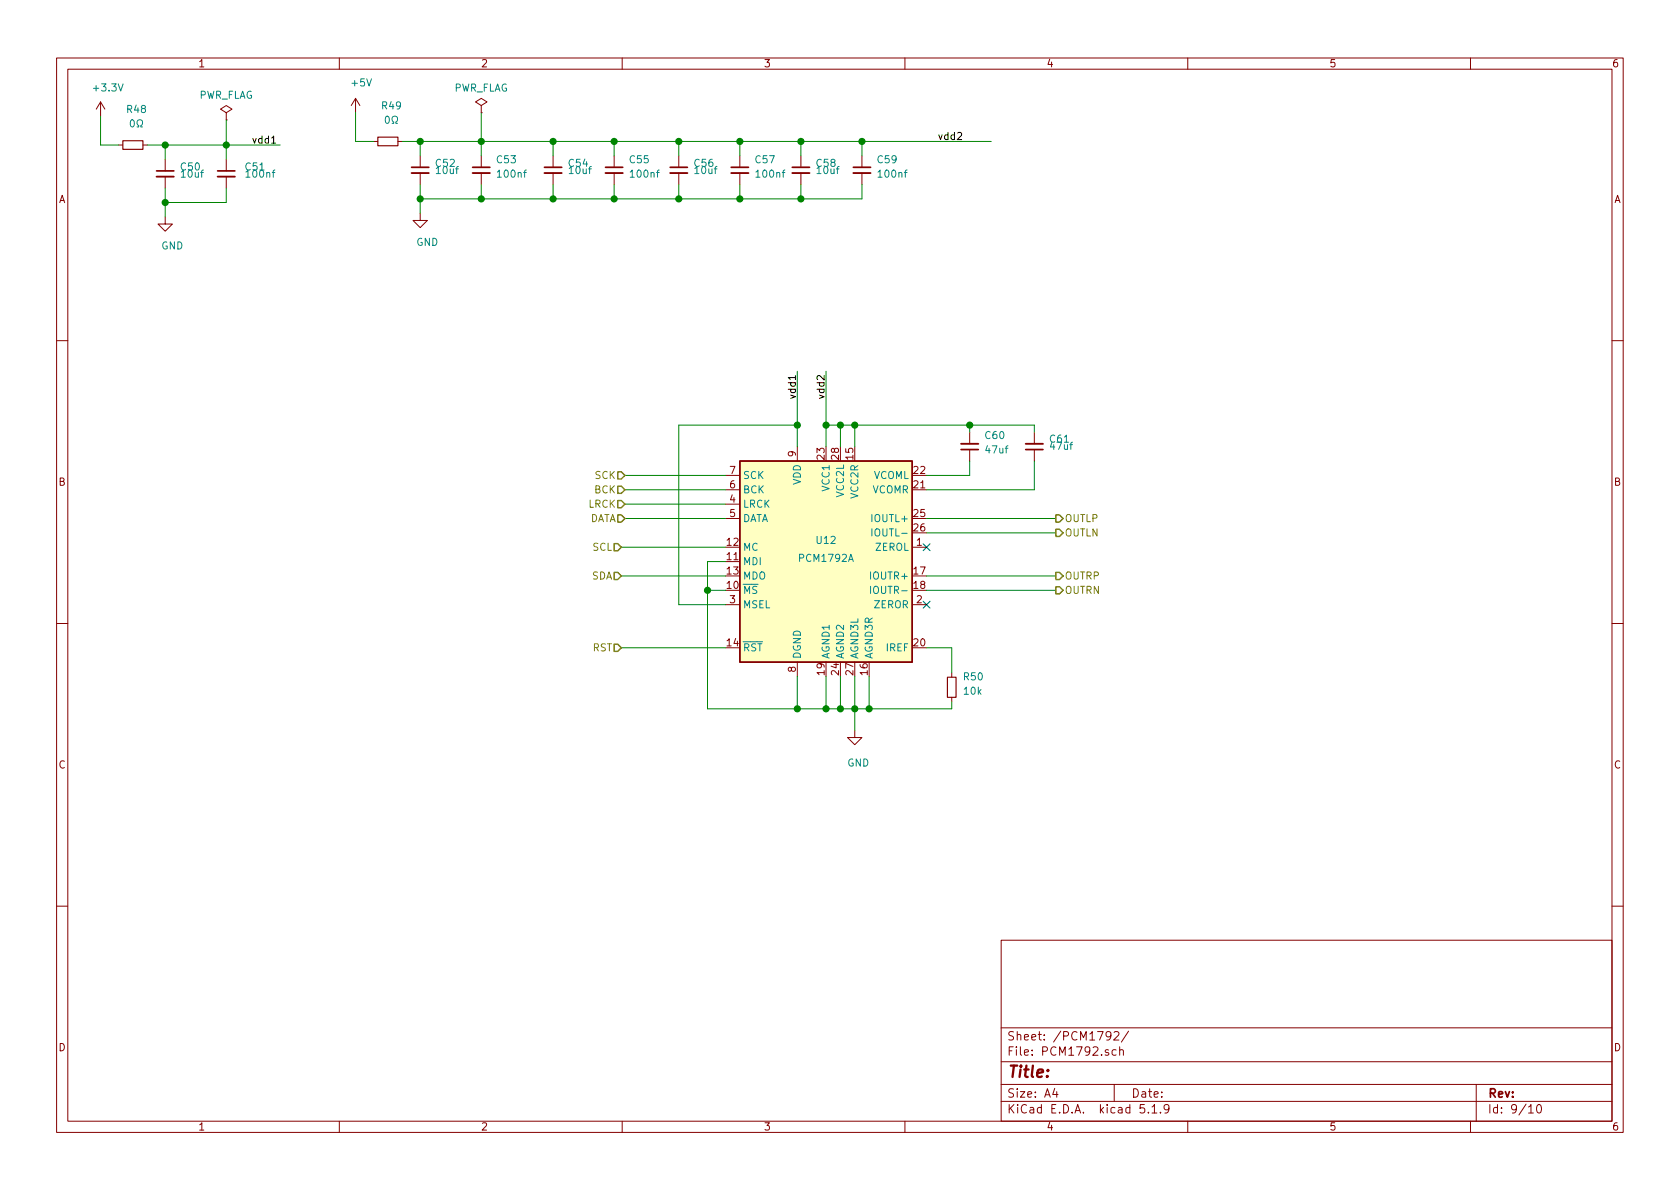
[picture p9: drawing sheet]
<svg xmlns="http://www.w3.org/2000/svg" width="297mm" height="210mm" viewBox="0 0 297 210" stroke-linecap="round" stroke-linejoin="round" font-family="sans-serif">
<g fill="none" stroke="#840000" stroke-width=".18">
<path d="M10 10.3h277v189.9h-277zM12 12.2h273v186.1h-273zM17.8 18l-.8 1.3M17.8 18v2.6M17.8 18l.7 1.3M40 19.9l1-.6-1-.6-1 .6 1 .6v1.3M60 10.3v1.9M62.9 17.4l-.8 1.3M62.9 17.4v2.5M62.9 17.4l.7 1.3M85.1 18.7l1-.7-1-.6-1 .6 1 .7v1.2M85.1 19.9h.1"/>
<path d="M110 10.3v1.9M160 10.3v1.9M210 10.3v1.9M260 10.3v1.9M21 25.6h.7M25.3 25.6h.7M29.2 38.3v1.3h1.3l-1.3 1.3-1.3-1.3h1.3M29.2 28.2v2M29.2 31.2v2.1M40 21.2h.1M40 28.2v2M40 31.2v2.1"/>
<path d="M66 25h.8M70.4 25h.7M74.3 37.7v1.3h1.3l-1.3 1.3-1.3-1.3h1.3M74.3 27.6v2M74.3 30.6v2M85.1 27.6v2M85.1 30.6v2M97.8 27.6v2M97.8 30.6v2M108.6 27.6v2M108.6 30.6v2M120 27.6v2"/>
<path d="M120 30.6v2M130.8 27.6v2M130.8 30.6v2M141.6 27.6v2M141.6 30.6v2M152.4 27.6v2M152.4 30.6v2M10 60.2h2M141 79v2.5M171.4 76.4v2.1M171.4 79.5v2M182.9 76.4v2.1"/>
<path d="M182.9 79.5v2M285 60.2h2M128.3 89.1h2.5M128.3 91.7h2.5M128.3 86.6h2.5M128.3 84.1h2.5M161.3 96.8h2.5M10 110.3h2M128.3 106.9h2.5M141 117.1v2.5M161.3 106.9h2.5M168.3 119v.8"/>
<path d="M285 110.3h2M151.1 129.2v1.2h1.3l-1.3 1.3-1.2-1.3h1.2M168.3 123.3v.8M10 160.2h2M177 166.3h108v32h-108zM285 160.2h2M60 198.3v1.9M110 198.3v1.9M160 198.3v1.9M177 194.8h108M177 191.8h108M177 187.8h108"/>
<path d="M177 181.8h108M186.5 192.5l-.4 1h1M186.8 193v1M196.4 183.1l-.1 .1a.48 .48 0 0 1-.6 .1l-.1-.2 .1-.6a.48 .48 0 0 1 .7 .2 1.01 1.01 0 0 1-.4 1.2h-.3M197 182.6l.2-.2h.4l.2 .4-.9 1.1h.9M197 191.8v3M197.3 185.7l-.4-.1-.3 .3 .1 .6 .2 .1 .4-.1M198 185.7a.37 .37 0 0 1 .6 .1v.8M198 185.1v1.5M199.5 182.3l-1.2 2M202.3 195.3h-.7l-.1 .7 .3-.1 .5 .1 .1 .2-.1 .5-.2 .1-.6-.1M203 196.7v.1"/>
<path d="M203.7 195.8l.4-.5v1.5M203.7 196.8h.8M205.2 196.7v.1M206.7 196l-.1 .2a.48 .48 0 0 1-.7-.1v-.6a.48 .48 0 0 1 .7-.1v.1a1.19 1.19 0 0 1-.2 1.2l-.4 .1M210 198.3v1.9M260 198.3v1.9M261 191.8v6.5M270.3 195.8l.4-.5v1.5M270.3 196.8h.8M271.8 195.5l.4-.2a.94 .94 0 0 1 0 1.5 .79 .79 0 0 1-.4-1.3z"/>
</g>
<path d="M21.7 24.9h3.6v1.5h-3.6zM66.8 24.3h3.6v1.5h-3.6zM167.5 119.8h1.5v3.5h-1.5z" fill="none" stroke="#840000" stroke-width=".2"/>
<path d="M23.1 21.3l.2-.1a.69 .69 0 0 1 .5 .6 .69 .69 0 0 1-.5 .6l-.2-.1-.1-.3zM24.2 22.4h.3v-.2a.55 .55 0 0 1-.2-.8 .55 .55 0 0 1 .8 0l.1 .1a.53 .53 0 0 1-.3 .7v.2h.3M68.2 20.7l.2-.2a.69 .69 0 0 1 .5 .7 .69 .69 0 0 1-.5 .6l-.2-.1-.1-.4zM69.3 21.8h.3v-.2a.55 .55 0 0 1-.2-.8 .55 .55 0 0 1 .8-.1l.1 .2a.53 .53 0 0 1-.3 .7v.2h.3M154.2 93.5v1.3M153.9 103.7v1.2" fill="none" stroke="#008484" stroke-width=".18"/>
<path d="M27.7 31.2h3M38.5 31.2h3M72.8 30.6h3M83.6 30.6h3M96.3 30.6h3M107.1 30.6h3M118.5 30.6h3M129.3 30.6h3M140.1 30.6h3M150.9 30.6h3M169.9 78.5h3.1M181.4 78.5h3" fill="none" stroke="#840000" stroke-width=".33"/>
<path d="M27.7 30.2h3M38.5 30.2h3M72.8 29.6h3M83.6 29.6h3M96.3 29.6h3M107.1 29.6h3M118.5 29.6h3M129.3 29.6h3M140.1 29.6h3M150.9 29.6h3M169.9 79.5h3.1M181.4 79.5h3" fill="none" stroke="#840000" stroke-width=".3"/>
<path d="M130.8 81.5h30.5v35.6h-30.5z" fill="#ffffc2" stroke="#ffffc2" stroke-width=".18"/>
<path d="M130.8 81.5h30.5v35.6h-30.5z" fill="none" stroke="#840000" stroke-width=".25"/>
<g fill="none" stroke="#008400" stroke-width=".18">
<path d="M62.9 19.9v5.1h3.1M85.1 19.9v7.7M17.8 20.6v5h3.2M26 25.6h23.5M29.2 25.6v2.6M29.2 33.3v5M40 21.2v7M40 33.3v2.5h-10.8M71.1 25h104.2M74.3 25v2.6M74.3 32.6v5.1M85.1 32.6v2.6"/>
<path d="M97.8 25v2.6M97.8 32.6v2.6M108.6 25v2.6M108.6 32.6v2.6M120 25v2.6M120 32.6v2.6M130.8 25v2.6M130.8 32.6v2.6M141.6 25v2.6M141.6 32.6v2.6M152.4 32.6v2.6h-78.1M152.4 25v2.6"/>
<path d="M141 75.2h-21v31.7h8.3M141 65.7v13.3M146 75.2h36.9v1.2M146 65.7v13.3M148.6 75.2v3.8M151.1 75.2v3.8M171.4 75.2v1.2M109.9 96.8h18.4M110.5 91.7h17.8M110.5 84.1h17.8M110.5 86.6h17.8M110.5 89.1h17.8"/>
<path d="M128.3 99.3h-3.2v26h43.2v-1.2M163.8 91.7h22.9M163.8 94.2h22.9M171.4 81.5v2.6h-7.6M182.9 81.5v5.1h-19.1M109.9 101.8h18.4M109.9 114.5h18.4M125.1 104.4h3.2M141 119.6v5.7M146 119.6v5.7M148.6 119.6v5.7M151.1 119.6v9.6"/>
<path d="M153.7 119.6v5.7M163.8 101.8h22.9M163.8 114.5h4.5v4.5M163.8 104.4h22.9"/>
</g>
<path d="M108.6 96.1h.6l.7 .7-.7 .6h-.6zM109.2 86h.7l.6 .6-.6 .6h-.7zM109.2 91.1h.7l.6 .6-.6 .6h-.7zM109.2 88.5h.7l.6 .6-.6 .7h-.7zM109.2 83.4h.7l.6 .7-.6 .6h-.7zM186.7 93.6h.6l.7 .6-.7 .7h-.6zM186.7 91.1h.6l.7 .6-.7 .6h-.6zM108.6 113.9h.6l.7 .6-.7 .7h-.6zM108.6 101.2h.6l.7 .6-.7 .7h-.6zM186.7 103.8h.6l.7 .6-.7 .6h-.6zM186.7 101.2h.6l.7 .6-.7 .7h-.6z" fill="none" stroke="#848400" stroke-width=".25"/>
<path d="M48 25.3h.7M140.6 66.4v.7" fill="none" stroke="#000" stroke-width=".18"/>
<g fill="#008400" stroke="#008400" stroke-width=".25">
<circle cx="141" cy="125.3" r=".51"/>
<circle cx="29.2" cy="25.6" r=".51"/>
<circle cx="151.1" cy="75.2" r=".51"/>
<circle cx="171.5" cy="75.2" r=".51"/>
<circle cx="125.1" cy="104.4" r=".51"/>
<circle cx="74.3" cy="35.2" r=".51"/>
<circle cx="29.2" cy="35.8" r=".51"/>
<circle cx="40" cy="25.6" r=".51"/>
<circle cx="146.1" cy="75.2" r=".51"/>
<circle cx="85.1" cy="35.2" r=".51"/>
<circle cx="151.1" cy="125.3" r=".51"/>
<circle cx="97.8" cy="35.2" r=".51"/>
<circle cx="130.8" cy="25" r=".51"/>
<circle cx="108.6" cy="35.2" r=".51"/>
<circle cx="148.6" cy="125.3" r=".51"/>
<circle cx="120" cy="25" r=".51"/>
<circle cx="120" cy="35.2" r=".51"/>
<circle cx="146.1" cy="125.3" r=".51"/>
<circle cx="74.3" cy="25" r=".51"/>
<circle cx="108.6" cy="25" r=".51"/>
<circle cx="141.6" cy="25" r=".51"/>
<circle cx="97.8" cy="25" r=".51"/>
<circle cx="152.4" cy="25" r=".51"/>
<circle cx="148.6" cy="75.2" r=".51"/>
<circle cx="130.8" cy="35.2" r=".51"/>
<circle cx="141.6" cy="35.2" r=".51"/>
<circle cx="85.1" cy="25" r=".51"/>
<circle cx="141" cy="75.2" r=".51"/>
<circle cx="153.7" cy="125.3" r=".51"/>
</g>
<path d="M163.2 96.2l1.2 1.2M164.4 96.2l-1.2 1.2M163.2 106.3l1.2 1.2M164.4 106.3l-1.2 1.2" fill="none" stroke="#000084" stroke-width=".18"/>
<text font-size="2.8" fill="#840000" x="178" y="190.5">Title:</text>
<g font-size="2.1" fill="#840000">
<text x="178" y="184">Sheet: /PCM1792/</text>
<text x="178" y="186.7">File: PCM1792.sch</text>
<text x="178" y="196.9">KiCad E.D.A. kicad 5.1.9</text>
<text x="178" y="194.1">Size: A4</text>
<text x="200" y="194.1">Date:</text>
<text x="263" y="194.1">Rev:</text>
<text x="263" y="196.9">Id: 9/10</text>
</g>
<g font-size="1.8" fill="#840000">
<text x="35" y="11.9">1</text>
<text x="85" y="11.9">2</text>
<text x="135" y="11.9">3</text>
<text x="185" y="11.9">4</text>
<text x="235" y="11.9">5</text>
<text x="285" y="11.9">6</text>
<text x="10.4" y="35.9">A</text>
<text x="285.4" y="35.9">A</text>
<text x="129.1" y="83.8">7</text>
<text x="140.7" y="80.7" transform="rotate(-90 140.7 80.7)">9</text>
<text x="145.8" y="81.2" transform="rotate(-90 145.8 81.2)">23</text>
<text x="148.3" y="81.2" transform="rotate(-90 148.3 81.2)">28</text>
<text x="150.9" y="81.2" transform="rotate(-90 150.9 81.2)">15</text>
<text x="161.6" y="83.8">22</text>
<text x="10.4" y="85.9">B</text>
<text x="129.1" y="88.9">4</text>
<text x="129.1" y="86.4">6</text>
<text x="161.6" y="86.4">21</text>
<text x="285.4" y="85.9">B</text>
<text x="129.1" y="91.4">5</text>
<text x="161.6" y="91.4">25</text>
<text x="161.6" y="94">26</text>
<text x="128.6" y="99.1">11</text>
<text x="128.6" y="96.5">12</text>
<text x="128.6" y="101.6">13</text>
<text x="161.6" y="101.6">17</text>
<text x="162.1" y="96.5">1</text>
<text x="128.6" y="104.1">10</text>
<text x="129.1" y="106.7">3</text>
<text x="161.6" y="104.1">18</text>
<text x="162.1" y="106.7">2</text>
<text x="128.6" y="114.3">14</text>
<text x="140.7" y="118.8" transform="rotate(-90 140.7 118.8)">8</text>
<text x="145.8" y="119.3" transform="rotate(-90 145.8 119.3)">19</text>
<text x="148.3" y="119.3" transform="rotate(-90 148.3 119.3)">24</text>
<text x="150.9" y="119.3" transform="rotate(-90 150.9 119.3)">27</text>
<text x="153.4" y="119.3" transform="rotate(-90 153.4 119.3)">16</text>
<text x="161.6" y="114.3">20</text>
<text x="10.4" y="135.9">C</text>
<text x="285.4" y="135.9">C</text>
<text x="10.4" y="185.9">D</text>
<text x="285.4" y="185.9">D</text>
<text x="35" y="199.9">1</text>
<text x="85" y="199.9">2</text>
<text x="135" y="199.9">3</text>
<text x="185" y="199.9">4</text>
<text x="235" y="199.9">5</text>
<text x="285" y="199.9">6</text>
</g>
<g font-size="1.8" fill="#008484">
<text x="16.7" y="16.2">+3.3V</text>
<text x="35.1" y="17.5">PWR_FLAG</text>
<text x="62.3" y="15.3">+5V</text>
<text x="80.1" y="16.2">PWR_FLAG</text>
<text x="22.5" y="20">R48</text>
<text x="67.6" y="19.3">R49</text>
<text x="77.1" y="29.5">C52</text>
<text x="87.9" y="28.9">C53</text>
<text x="100.6" y="29.5">C54</text>
<text x="111.4" y="28.9">C55</text>
<text x="122.8" y="29.5">C56</text>
<text x="133.6" y="28.9">C57</text>
<text x="144.4" y="29.5">C58</text>
<text x="155.2" y="28.9">C59</text>
<text x="32" y="30.1">C50</text>
<text x="32.2" y="31.4">10uf</text>
<text x="43.5" y="30.1">C51</text>
<text x="43.7" y="31.4">100nf</text>
<text x="77.2" y="30.8">10uf</text>
<text x="88.1" y="31.4">100nf</text>
<text x="100.7" y="30.8">10uf</text>
<text x="111.6" y="31.4">100nf</text>
<text x="123" y="30.8">10uf</text>
<text x="133.9" y="31.4">100nf</text>
<text x="144.6" y="30.8">10uf</text>
<text x="155.4" y="31.4">100nf</text>
<text x="28.5" y="44.1">GND</text>
<text x="73.6" y="43.5">GND</text>
<text x="174.3" y="77.6">C60</text>
<text x="174.4" y="80.2">47uf</text>
<text x="185.7" y="78.3">C61</text>
<text x="185.8" y="79.5">47uf</text>
<text x="131.3" y="89.8">LRCK</text>
<text x="131.3" y="87.2">BCK</text>
<text x="131.3" y="84.7">SCK</text>
<text x="141.6" y="85.8" transform="rotate(-90 141.6 85.8)">VDD</text>
<text x="146.7" y="86.8" transform="rotate(-90 146.7 86.8)">VCC1</text>
<text x="149.2" y="87.8" transform="rotate(-90 149.2 87.8)">VCC2L</text>
<text x="151.8" y="88" transform="rotate(-90 151.8 88)">VCC2R</text>
<text x="154.2" y="87.2">VCOMR</text>
<text x="154.4" y="84.7">VCOML</text>
<text x="131.3" y="92.3">DATA</text>
<text x="154.4" y="92.3">IOUTL+</text>
<text x="154.9" y="94.9">IOUTL-</text>
<text x="131.3" y="99.9">MDI</text>
<text x="131.3" y="97.4">MC</text>
<text x="141.5" y="99.4">PCM1792A</text>
<text x="144.4" y="96.2">U12</text>
<text x="154.8" y="97.4">ZEROL</text>
<text x="131.3" y="105">MS</text>
<text x="131.3" y="102.5">MDO</text>
<text x="131.3" y="107.6">MSEL</text>
<text x="154.3" y="102.5">IOUTR+</text>
<text x="154.6" y="107.6">ZEROR</text>
<text x="154.7" y="105">IOUTR-</text>
<text x="131.3" y="115.2">RST</text>
<text x="141.6" y="116.6" transform="rotate(-90 141.6 116.6)">DGND</text>
<text x="146.7" y="116.6" transform="rotate(-90 146.7 116.6)">AGND1</text>
<text x="149.2" y="116.6" transform="rotate(-90 149.2 116.6)">AGND2</text>
<text x="151.8" y="116.6" transform="rotate(-90 151.8 116.6)">AGND3L</text>
<text x="154.3" y="116.6" transform="rotate(-90 154.3 116.6)">AGND3R</text>
<text x="156.7" y="115.2">IREF</text>
<text x="170.5" y="120.3">R50</text>
<text x="170.5" y="122.9">10k</text>
<text x="149.8" y="135.6">GND</text>
</g>
<g font-size="1.8">
<text x="44.4" y="25.4">vdd1</text>
<text x="165.7" y="24.8">vdd2</text>
<text x="140.7" y="70.7" transform="rotate(-90 140.7 70.7)">vdd1</text>
<text x="145.8" y="70.7" transform="rotate(-90 145.8 70.7)">vdd2</text>
</g>
<g font-size="1.8" fill="#848400">
<text x="104.1" y="89.8">LRCK</text>
<text x="105.1" y="87.2">BCK</text>
<text x="105.2" y="84.7">SCK</text>
<text x="104.1" y="92.3">DATA</text>
<text x="188.2" y="94.9">OUTLN</text>
<text x="188.2" y="92.3">OUTLP</text>
<text x="104.8" y="97.4">SCL</text>
<text x="104.6" y="102.5">SDA</text>
<text x="188.2" y="105">OUTRN</text>
<text x="188.2" y="102.5">OUTRP</text>
<text x="104.8" y="115.2">RST</text>
</g>
</svg>
